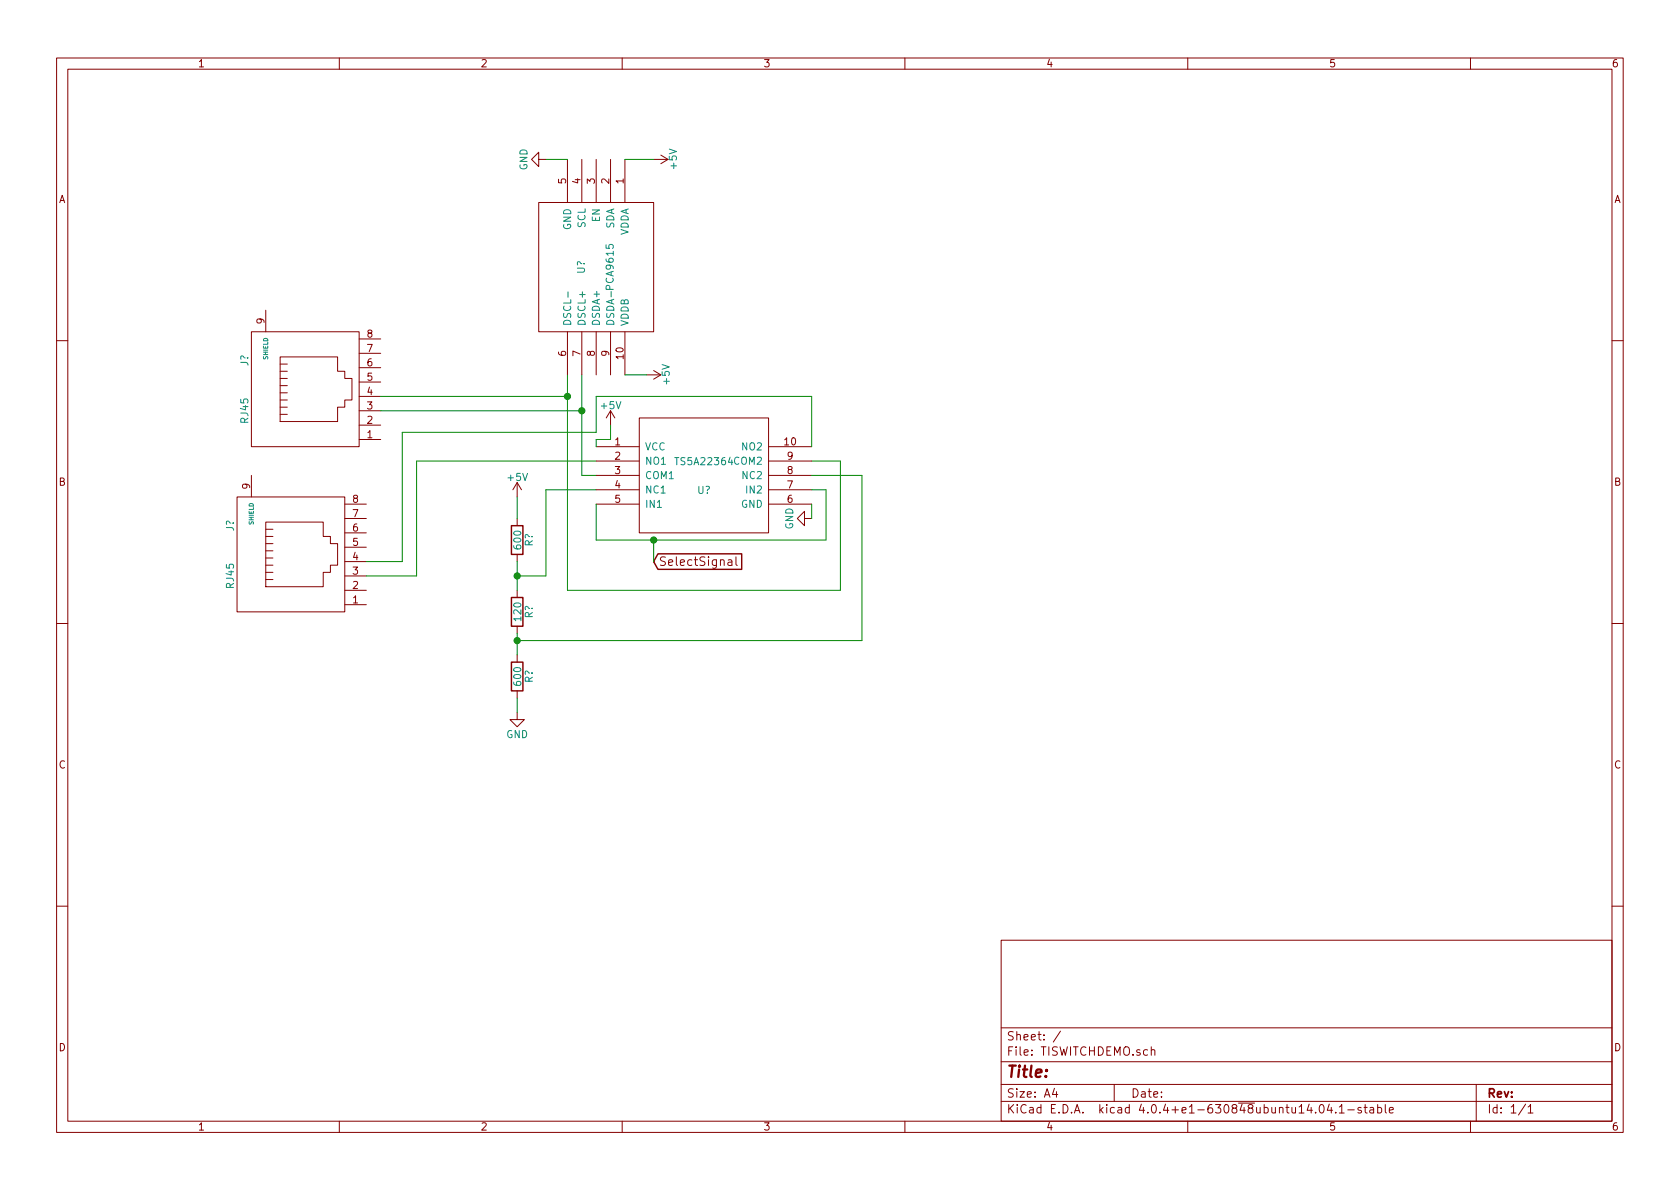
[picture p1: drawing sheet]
EESchema Schematic File Version 2
LIBS:power
LIBS:device
LIBS:transistors
LIBS:conn
LIBS:linear
LIBS:regul
LIBS:74xx
LIBS:cmos4000
LIBS:adc-dac
LIBS:memory
LIBS:xilinx
LIBS:microcontrollers
LIBS:dsp
LIBS:microchip
LIBS:analog_switches
LIBS:motorola
LIBS:texas
LIBS:intel
LIBS:audio
LIBS:interface
LIBS:digital-audio
LIBS:philips
LIBS:display
LIBS:cypress
LIBS:siliconi
LIBS:opto
LIBS:atmel
LIBS:contrib
LIBS:valves
LIBS:TS5A22364
LIBS:PCA9615
EELAYER 25 0
EELAYER END
$Descr A4 11693 8268
encoding utf-8
Sheet 1 1
Title ""
Date ""
Rev ""
Comp ""
Comment1 ""
Comment2 ""
Comment3 ""
Comment4 ""
$EndDescr
$Comp
L RJ45 J?
U 1 1
P 2200 2700
F 0 "J?" H 2400 3200 50  0000 C CNN
F 1 "RJ45" H 2050 3200 50  0000 C CNN
F 2 "" H 2200 2700 50  0000 C CNN
F 3 "" H 2200 2700 50  0000 C CNN
	1    2200 2700
	0    -1   -1   0   
$EndComp
$Comp
L RJ45 J?
U 1 1
P 2100 3850
F 0 "J?" H 2300 4350 50  0000 C CNN
F 1 "RJ45" H 1950 4350 50  0000 C CNN
F 2 "" H 2100 3850 50  0000 C CNN
F 3 "" H 2100 3850 50  0000 C CNN
	1    2100 3850
	0    -1   -1   0   
$EndComp
$Comp
L PCA9615 U?
U 1 1
P 4150 1850
F 0 "U?" H 4150 1750 50  0000 C CNN
F 1 "PCA9615" H 4150 1950 50  0000 C CNN
F 2 "MODULE" H 4150 1850 50  0001 C CNN
F 3 "DOCUMENTATION" H 4150 1850 50  0001 C CNN
	1    4150 1850
	0    1    1    0   
$EndComp
$Comp
L TS5A22364 U?
U 1 1
P 4900 3300
F 0 "U?" H 4900 3200 50  0000 C CNN
F 1 "TS5A22364" H 4900 3400 50  0000 C CNN
F 2 "MODULE" H 4900 3300 50  0001 C CNN
F 3 "DOCUMENTATION" H 4900 3300 50  0001 C CNN
	1    4900 3300
	1    0    0    -1  
$EndComp
$Comp
L R R?
U 1 1
P 3600 3750
F 0 "R?" V 3680 3750 50  0000 C CNN
F 1 "600" V 3600 3750 50  0000 C CNN
F 2 "" V 3530 3750 50  0000 C CNN
F 3 "" H 3600 3750 50  0000 C CNN
	1    3600 3750
	1    0    0    -1  
$EndComp
$Comp
L R R?
U 1 1
P 3600 4250
F 0 "R?" V 3680 4250 50  0000 C CNN
F 1 "120" V 3600 4250 50  0000 C CNN
F 2 "" V 3530 4250 50  0000 C CNN
F 3 "" H 3600 4250 50  0000 C CNN
	1    3600 4250
	1    0    0    -1  
$EndComp
$Comp
L R R?
U 1 1
P 3600 4700
F 0 "R?" V 3680 4700 50  0000 C CNN
F 1 "600" V 3600 4700 50  0000 C CNN
F 2 "" V 3530 4700 50  0000 C CNN
F 3 "" H 3600 4700 50  0000 C CNN
	1    3600 4700
	1    0    0    -1  
$EndComp
Wire Wire Line
	2650 2850 4050 2850
Wire Wire Line
	4050 2600 4050 3300
Wire Wire Line
	2650 2750 3950 2750
Wire Wire Line
	3950 2600 3950 4100
Wire Wire Line
	4150 3200 2900 3200
Wire Wire Line
	2900 3200 2900 4000
Wire Wire Line
	2900 4000 2550 4000
Wire Wire Line
	2550 3900 2800 3900
Wire Wire Line
	2800 3900 2800 3000
Wire Wire Line
	5650 2750 5650 3100
Wire Wire Line
	4050 3300 4150 3300
Connection ~ 4050 2850
Wire Wire Line
	5850 3200 5850 4100
Wire Wire Line
	5850 3200 5650 3200
Connection ~ 3950 2750
Wire Wire Line
	4150 3500 4150 3750
Wire Wire Line
	4150 3750 5750 3750
Wire Wire Line
	5750 3750 5750 3400
Wire Wire Line
	5750 3400 5650 3400
Wire Wire Line
	5850 4100 3950 4100
Text GLabel 4550 3900 2    60   Input ~ 0
SelectSignal
Wire Wire Line
	4550 3900 4550 3750
Connection ~ 4550 3750
Wire Wire Line
	3600 4100 3600 3900
Wire Wire Line
	3600 4000 3800 4000
Wire Wire Line
	3800 4000 3800 3400
Wire Wire Line
	3800 3400 4150 3400
Connection ~ 3600 4000
Wire Wire Line
	5650 3300 6000 3300
Wire Wire Line
	6000 3300 6000 4450
Wire Wire Line
	6000 4450 3600 4450
Wire Wire Line
	3600 4400 3600 4550
Connection ~ 3600 4450
$Comp
L +5V #PWR?
U 1 1
P 3600 3450
F 0 "#PWR?" H 3600 3300 50  0001 C CNN
F 1 "+5V" H 3600 3590 50  0000 C CNN
F 2 "" H 3600 3450 50  0000 C CNN
F 3 "" H 3600 3450 50  0000 C CNN
	1    3600 3450
	1    0    0    -1  
$EndComp
$Comp
L +5V #PWR?
U 1 1
P 4500 2600
F 0 "#PWR?" H 4500 2450 50  0001 C CNN
F 1 "+5V" H 4500 2740 50  0000 C CNN
F 2 "" H 4500 2600 50  0000 C CNN
F 3 "" H 4500 2600 50  0000 C CNN
	1    4500 2600
	0    1    1    0   
$EndComp
$Comp
L +5V #PWR?
U 1 1
P 4250 2950
F 0 "#PWR?" H 4250 2800 50  0001 C CNN
F 1 "+5V" H 4250 3090 50  0000 C CNN
F 2 "" H 4250 2950 50  0000 C CNN
F 3 "" H 4250 2950 50  0000 C CNN
	1    4250 2950
	1    0    0    -1  
$EndComp
Wire Wire Line
	5650 2750 4150 2750
Wire Wire Line
	4150 2750 4150 3000
Wire Wire Line
	4150 3000 2800 3000
Wire Wire Line
	4150 3100 4150 3050
Wire Wire Line
	4150 3050 4250 3050
Wire Wire Line
	4250 3050 4250 2950
Wire Wire Line
	3600 3600 3600 3450
$Comp
L GND #PWR?
U 1 1
P 3600 4950
F 0 "#PWR?" H 3600 4700 50  0001 C CNN
F 1 "GND" H 3600 4800 50  0000 C CNN
F 2 "" H 3600 4950 50  0000 C CNN
F 3 "" H 3600 4950 50  0000 C CNN
	1    3600 4950
	1    0    0    -1  
$EndComp
$Comp
L GND #PWR?
U 1 1
P 5650 3600
F 0 "#PWR?" H 5650 3350 50  0001 C CNN
F 1 "GND" H 5650 3450 50  0000 C CNN
F 2 "" H 5650 3600 50  0000 C CNN
F 3 "" H 5650 3600 50  0000 C CNN
	1    5650 3600
	0    1    1    0   
$EndComp
Wire Wire Line
	5650 3600 5650 3500
$Comp
L GND #PWR?
U 1 1
P 3800 1100
F 0 "#PWR?" H 3800 850 50  0001 C CNN
F 1 "GND" H 3800 950 50  0000 C CNN
F 2 "" H 3800 1100 50  0000 C CNN
F 3 "" H 3800 1100 50  0000 C CNN
	1    3800 1100
	0    1    1    0   
$EndComp
$Comp
L +5V #PWR?
U 1 1
P 4550 1100
F 0 "#PWR?" H 4550 950 50  0001 C CNN
F 1 "+5V" H 4550 1240 50  0000 C CNN
F 2 "" H 4550 1100 50  0000 C CNN
F 3 "" H 4550 1100 50  0000 C CNN
	1    4550 1100
	0    1    1    0   
$EndComp
Wire Wire Line
	3800 1100 3950 1100
Wire Wire Line
	4350 1100 4550 1100
Wire Wire Line
	4350 2600 4500 2600
Wire Wire Line
	3600 4950 3600 4850
$EndSCHEMATC
